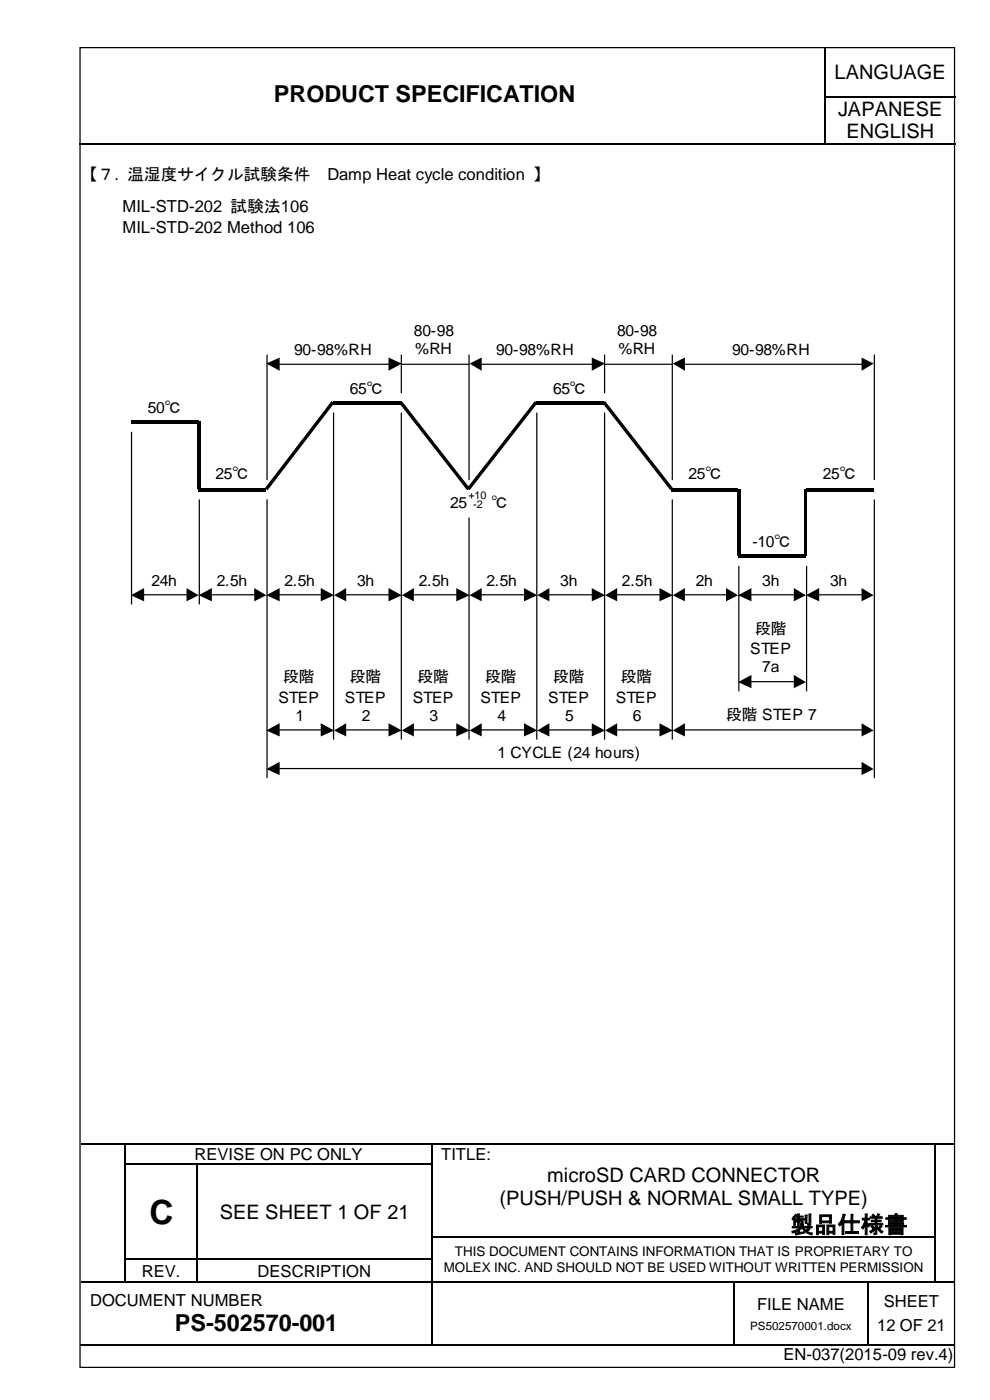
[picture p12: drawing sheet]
<svg xmlns="http://www.w3.org/2000/svg" width="210mm" height="297mm" viewBox="0 0 210 297" stroke-linecap="round" stroke-linejoin="round" font-family="sans-serif">
<g fill="none" stroke="#000" stroke-width=".25">
<path d="M175 10.2v10.2M16.8 30.4h158M175 20.6v9.7M175.1 20.5h27.4M175.1 30.4h27.4M17.2 242.6h9.3M26.6 242.8v4M26.6 247.1v4.8M26.6 252.2v4.9M26.6 257.3v4.9M26.7 242.6h64.8M26.7 247h15"/>
<path d="M41.8 247.1v4.8M41.8 252.2v4.9M41.8 257.3v4.9M42 247h49.5M91.6 242.8v4M91.6 247.1v4.8M91.6 252.2v4.9M91.6 257.3v4.9M91.8 242.6h106.3M198.2 242.8v4M198.2 247.1v4.8M198.2 252.2v4.9"/>
<path d="M198.2 257.3v4.9M198.4 242.6h4M17.2 272h9.3M26.6 262.5v4.6M26.6 267.3v4.6M26.7 267.2h15M26.7 272h15M41.8 262.5v4.6M41.8 267.3v4.6M42 267.2h49.5M42 272h49.5M91.6 262.5v4.6"/>
<path d="M91.6 267.3v4.6M91.6 272.2v12.9M91.8 262.3h106.3M91.8 272h63.7M155.6 272.2v12.9M155.7 272h28.2M184 272.2v12.9M184.1 272h14M198.2 262.5v4.6M198.2 267.3v4.6M198.4 272h4M16.9 285.2h74.6"/>
<path d="M91.8 285.2h63.7M155.7 285.2h28.2M184.1 285.2h18.3"/>
</g>
<g fill="#000">
<path d="M174.8 20.4h.3v.2h-.3z" fill-rule="evenodd"/>
<path d="M174.8 30.3h.3v.3h-.3z" fill-rule="evenodd"/>
<path d="M26.5 242.5h.2v.3h-.2z" fill-rule="evenodd"/>
<path d="M26.5 246.8h.2v.3h-.2z" fill-rule="evenodd"/>
<path d="M26.5 251.9h.2v.3h-.2z" fill-rule="evenodd"/>
<path d="M26.5 257.1h.2v.2h-.2z" fill-rule="evenodd"/>
<path d="M41.7 246.8h.3v.3h-.3z" fill-rule="evenodd"/>
<path d="M41.7 251.9h.3v.3h-.3z" fill-rule="evenodd"/>
<path d="M41.7 257.1h.3v.2h-.3z" fill-rule="evenodd"/>
<path d="M91.5 242.5h.3v.3h-.3z" fill-rule="evenodd"/>
<path d="M91.5 246.8h.3v.3h-.3z" fill-rule="evenodd"/>
<path d="M91.5 251.9h.3v.3h-.3z" fill-rule="evenodd"/>
<path d="M91.5 257.1h.3v.2h-.3z" fill-rule="evenodd"/>
<path d="M198.1 242.5h.3v.3h-.3z" fill-rule="evenodd"/>
<path d="M198.1 246.8h.3v.3h-.3z" fill-rule="evenodd"/>
<path d="M198.1 251.9h.3v.3h-.3z" fill-rule="evenodd"/>
<path d="M198.1 257.1h.3v.2h-.3z" fill-rule="evenodd"/>
<path d="M26.5 262.2h.2v.3h-.2z" fill-rule="evenodd"/>
<path d="M26.5 267.1h.2v.2h-.2z" fill-rule="evenodd"/>
<path d="M26.5 271.9h.2v.3h-.2z" fill-rule="evenodd"/>
<path d="M41.7 262.2h.3v.3h-.3z" fill-rule="evenodd"/>
<path d="M41.7 267.1h.3v.2h-.3z" fill-rule="evenodd"/>
<path d="M41.7 271.9h.3v.3h-.3z" fill-rule="evenodd"/>
<path d="M91.5 262.2h.3v.3h-.3z" fill-rule="evenodd"/>
<path d="M91.5 267.1h.3v.2h-.3z" fill-rule="evenodd"/>
<path d="M91.5 271.9h.3v.3h-.3z" fill-rule="evenodd"/>
<path d="M155.5 271.9h.2v.3h-.2z" fill-rule="evenodd"/>
<path d="M183.9 271.9h.2v.3h-.2z" fill-rule="evenodd"/>
<path d="M198.1 262.2h.3v.3h-.3z" fill-rule="evenodd"/>
<path d="M198.1 267.1h.3v.2h-.3z" fill-rule="evenodd"/>
<path d="M198.1 271.9h.3v.3h-.3z" fill-rule="evenodd"/>
<path d="M91.5 285.1h.3v.3h-.3z" fill-rule="evenodd"/>
<path d="M155.5 285.1h.2v.3h-.2z" fill-rule="evenodd"/>
<path d="M183.9 285.1h.2v.3h-.2z" fill-rule="evenodd"/>
</g>
<path d="M55.6 15.8h112.4v9.7h-112.4z" fill-rule="evenodd" fill="#fff"/>
<g fill="none" stroke="#000" stroke-width=".26">
<path d="M17 10.1h185.4v280h-185.4zM56.6 75.2v26.7M58.7 77.3h24.3M85.1 75.2v8.2M85.1 77.3h14.3M99.4 75.2v26.7M101.5 77.3h24.6M128.2 75.2v8.2M128.2 77.3h14.3M142.5 75.2v26.7M144.6 77.3h38.7M185.4 75.2v26.7"/>
<path d="M27.9 91.6v36.6M70.7 87.5v69.4M85.1 87.5v69.4M113.8 87.5v69.4M128.2 87.5v69.4M42.3 106v22.2M56.6 106v59.1M99.4 109.8v47.1M142.5 106v50.9M185.4 106v59.1M29.9 126.2h10.3M44.3 126.2h10.3"/>
<path d="M58.7 126.2h10M72.8 126.2h10.2M87.1 126.2h10.3M101.5 126.2h10.3M115.9 126.2h10.2M130.2 126.2h10.3M144.6 126.2h10M156.6 120v26.7M158.7 126.2h10.3M171 120v26.7M173.1 126.2h10.2M58.7 154.9h10"/>
<path d="M72.8 154.9h10.2M87.1 154.9h10.3M101.5 154.9h10.3M115.9 154.9h10.2M130.2 154.9h10.3M144.6 154.9h38.7M158.7 144.6h10.3M58.7 163h124.6"/>
</g>
<g fill="#000">
<path d="M27.7 89.2h14.4v.7h-14.4zM70.6 85.1h14.3v.7h-14.3zM84.7 85.6l.5-.5 14.4 18.4-.6 .5zM113.7 85.1h14.3v.7h-14.3zM127.8 85.6l.5-.5 14.3 18.4-.5 .5zM41.8 89.4h.8v14.4h-.8zM42.1 103.5h14.4v.8h-14.4zM70.3 85.1l.5 .5-14.1 18.4-.5-.5zM113.4 85.1l.5 .5-14.3 18.4-.6-.5zM142.4 103.5h14.1v.8h-14.1zM156.2 103.8h.8v14h-.8zM156.5 117.6h14.4v.8h-14.4z"/>
<path d="M170.6 103.8h.5v14h-.5zM170.9 103.5h14.3v.8h-14.3z"/>
</g>
<g fill="#000">
<path d="M56.5 77.1l2.8-1.2v2.8zM82.4 75.9l2.8 1.2-2.8 1.6zM99.6 77.1l2.5-1.2v2.8zM125.5 75.9l2.8 1.2-2.8 1.6zM142.6 77.1l2.6-1.2v2.8zM182.7 75.9l2.5 1.2-2.5 1.6zM27.7 126.3l2.9-1.5v2.8zM39.5 124.8l2.6 1.5-2.6 1.3zM42.1 126.3l2.8-1.5v2.8zM53.9 124.8l2.6 1.5-2.6 1.3zM56.5 126.3l2.8-1.5v2.8zM68 124.8l2.8 1.5-2.8 1.3z"/>
<path d="M70.8 126.3l2.6-1.5v2.8zM82.4 124.8l2.8 1.5-2.8 1.3zM85.2 126.3l2.6-1.5v2.8zM96.7 124.8l2.9 1.5-2.9 1.3zM99.6 126.3l2.5-1.5v2.8zM111.1 124.8l2.8 1.5-2.8 1.3zM113.9 126.3l2.6-1.5v2.8zM125.5 124.8l2.8 1.5-2.8 1.3zM128.3 126.3l2.5-1.5v2.8zM139.8 124.8l2.8 1.5-2.8 1.3zM142.6 126.3l2.6-1.5v2.8zM153.9 124.8l2.6 1.5-2.6 1.3z"/>
<path d="M156.5 126.3l2.8-1.5v2.8zM168.3 124.8l2.6 1.5-2.6 1.3zM170.9 126.3l2.8-1.5v2.8zM182.7 124.8l2.5 1.5-2.5 1.3zM56.5 155l2.8-1.6v2.8zM68 153.4l2.8 1.6-2.8 1.2zM70.8 155l2.6-1.6v2.8zM82.4 153.4l2.8 1.6-2.8 1.2zM85.2 155l2.6-1.6v2.8zM96.7 153.4l2.9 1.6-2.9 1.2zM99.6 155l2.5-1.6v2.8zM111.1 153.4l2.8 1.6-2.8 1.2z"/>
<path d="M113.9 155l2.6-1.6v2.8zM125.5 153.4l2.8 1.6-2.8 1.2zM128.3 155l2.5-1.6v2.8zM139.8 153.4l2.8 1.6-2.8 1.2zM142.6 155l2.6-1.6v2.8zM156.5 144.7l2.8-1.5v2.8zM168.3 143.2l2.6 1.5-2.6 1.3zM182.7 153.4l2.5 1.6-2.5 1.2zM56.5 163.2l2.8-1.6v2.8zM182.7 161.6l2.5 1.6-2.5 1.2z"/>
</g>
<text font-size="7.1" x="31.7" y="259.6">C</text>
<g font-size="5">
<text x="58.1" y="21.6">PRODUCT SPECIFICATION</text>
<text x="167.6" y="261.5">製品仕様書</text>
<text x="37.1" y="282.4">PS-502570-001</text>
</g>
<g font-size="4.2">
<text x="176.9" y="16.7">LANGUAGE</text>
<text x="177.7" y="24.5">JAPANESE</text>
<text x="179.4" y="29.4">ENGLISH</text>
<text x="116" y="250.7">microSD CARD CONNECTOR</text>
<text x="105.9" y="255.6">(PUSH/PUSH &amp; NORMAL SMALL TYPE)</text>
<text x="46.6" y="258.5">SEE SHEET 1 OF 21</text>
</g>
<g font-size="3.5">
<text x="17.2" y="38.1">【７. 温湿度サイクル試験条件</text>
<text x="69.4" y="38.1">Damp Heat cycle condition 】</text>
<text x="26" y="45">MIL-STD-202 試験法106</text>
<text x="26" y="49.3">MIL-STD-202 Method 106</text>
<text x="41.2" y="246">REVISE ON PC ONLY</text>
<text x="93.5" y="246">TITLE:</text>
<text x="30.1" y="270.8">REV.</text>
<text x="54.6" y="270.8">DESCRIPTION</text>
<text x="19.1" y="277">DOCUMENT NUMBER</text>
<text x="160.5" y="277.9">FILE NAME</text>
<text x="187.4" y="277.3">SHEET</text>
<text x="186" y="282.4">12 OF 21</text>
<text x="166.1" y="288.6">EN-037(2015-09 rev.4)</text>
</g>
<g font-size="3.3">
<text x="87.8" y="71.2">80-98</text>
<text x="130.8" y="71.2">80-98</text>
<text x="62.4" y="75.3">90-98%RH</text>
<text x="88" y="75.1">%RH</text>
<text x="105.2" y="75.3">90-98%RH</text>
<text x="131.1" y="75.1">%RH</text>
<text x="155.2" y="75.3">90-98%RH</text>
<text x="74.2" y="83.5">65℃</text>
<text x="117.2" y="83.5">65℃</text>
<text x="31.3" y="87.6">50℃</text>
<text x="45.7" y="101.7">25℃</text>
<text x="146" y="101.7">25℃</text>
<text x="174.4" y="101.7">25℃</text>
<text x="95.4" y="107.9">25</text>
<text x="104.2" y="107.9">℃</text>
<text x="159.6" y="116">-10℃</text>
<text x="32.1" y="124.2">24h</text>
<text x="45.9" y="124.2">2.5h</text>
<text x="60.3" y="124.2">2.5h</text>
<text x="75.7" y="124.2">3h</text>
<text x="88.8" y="124.2">2.5h</text>
<text x="103.1" y="124.2">2.5h</text>
<text x="118.8" y="124.2">3h</text>
<text x="131.9" y="124.2">2.5h</text>
<text x="147.5" y="124.2">2h</text>
<text x="161.6" y="124.2">3h</text>
<text x="176" y="124.2">3h</text>
<text x="160.1" y="134.5">段階</text>
<text x="159.1" y="138.8">STEP</text>
<text x="161.6" y="142.7">7a</text>
<text x="59" y="149.1">STEP</text>
<text x="60.1" y="144.7">段階</text>
<text x="73.1" y="149.1">STEP</text>
<text x="74.2" y="144.7">段階</text>
<text x="87.5" y="149.1">STEP</text>
<text x="88.5" y="144.7">段階</text>
<text x="101.9" y="149.1">STEP</text>
<text x="102.9" y="144.7">段階</text>
<text x="116.2" y="149.1">STEP</text>
<text x="117.2" y="144.7">段階</text>
<text x="130.6" y="149.1">STEP</text>
<text x="131.6" y="144.7">段階</text>
<text x="62.6" y="152.9">1</text>
<text x="76.7" y="152.9">2</text>
<text x="91.1" y="152.9">3</text>
<text x="105.4" y="152.9">4</text>
<text x="119.8" y="152.9">5</text>
<text x="134.2" y="152.9">6</text>
<text x="153.9" y="152.7">段階 STEP 7</text>
<text x="105.4" y="160.9">1 CYCLE (24 hours)</text>
</g>
<g font-size="2.8">
<text x="94.1" y="269.8">MOLEX INC. AND SHOULD NOT BE USED WITHOUT WRITTEN PERMISSION</text>
<text x="96.5" y="266.5">THIS DOCUMENT CONTAINS INFORMATION THAT IS PROPRIETARY TO</text>
</g>
<text font-size="2.5" x="159" y="282.1">PS502570001.docx</text>
<g font-size="2.3">
<text x="99.3" y="105.8">+10</text>
<text x="100.3" y="107.9">-2</text>
</g>
</svg>
